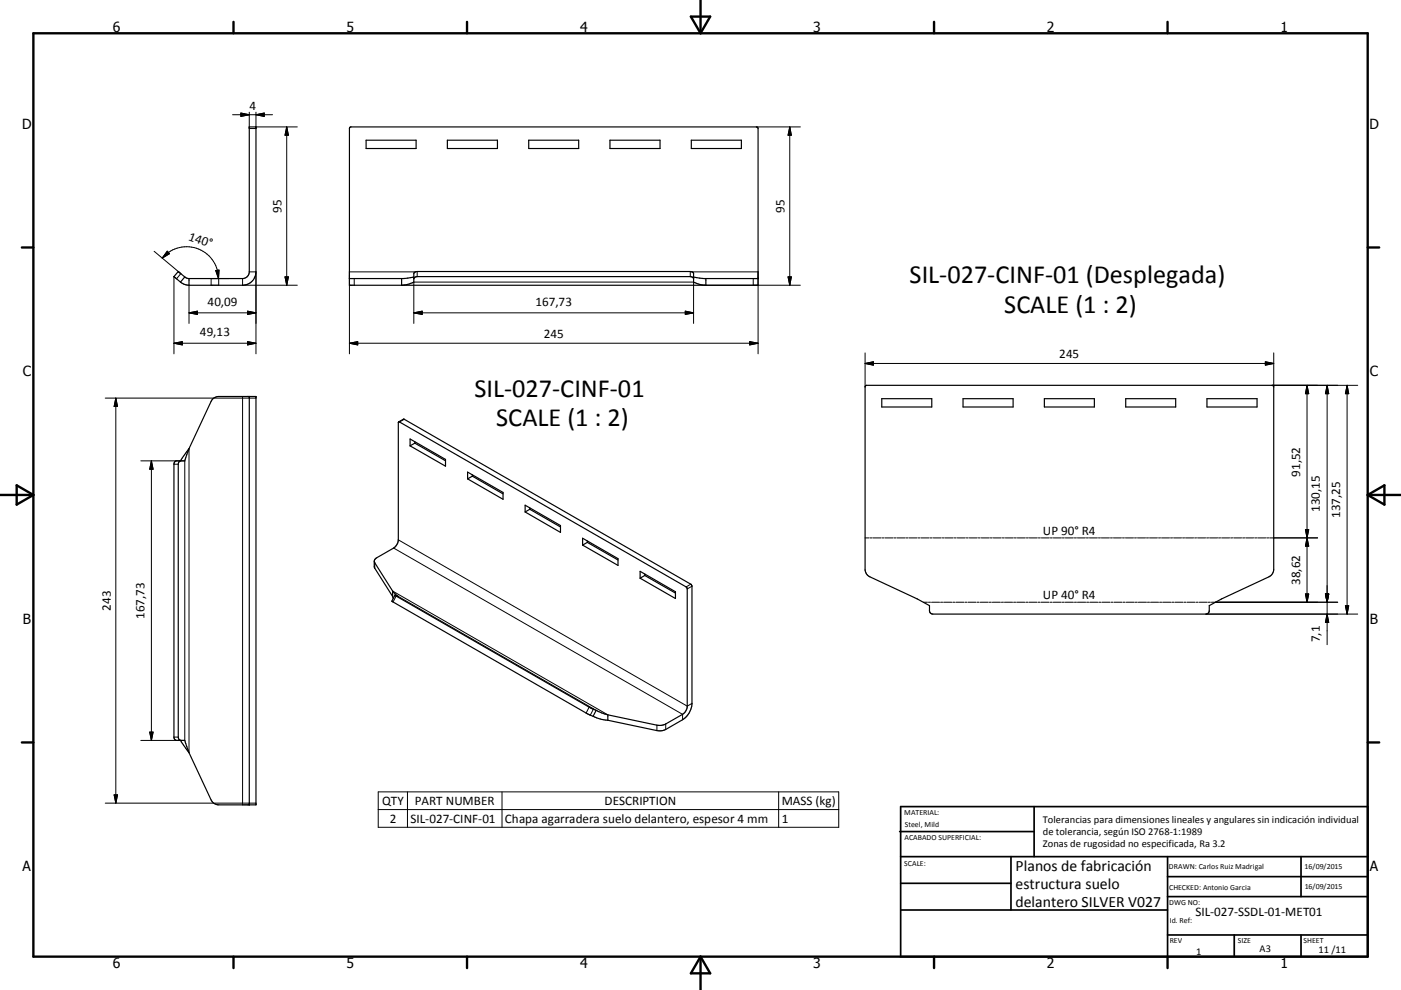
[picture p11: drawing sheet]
<svg xmlns="http://www.w3.org/2000/svg" width="420mm" height="297mm" viewBox="0 0 420 297" stroke-linecap="round" stroke-linejoin="round" font-family="sans-serif">
<g fill="none" stroke="#000" stroke-width=".36">
<path d="M105 38.2h122l.3 .4v47h-122.5v-47zM109.8 42.1h15v2.5h-15zM134.1 42.1h15v2.5h-15zM158.5 42.1h15v2.5h-15zM182.9 42.1h15v2.5h-15zM207.3 42.1h15v2.5h-15zM53.4 81.5l-1.3 1.5 2 1.6M53.4 81.5h.1M53.5 81.5l1.9 1.6M54.1 84.6a4.2 4.2 0 0 0 2.6 1M55.4 83.1l-1.3 1.5M55.4 83.1l1.1 .5h16.2a2.03 2.03 0 0 0 2-2v-43.5h2v43.5a4 4 0 0 1-4 4h-16"/>
<path d="M56.7 83.6v2M120.4 83.6v2l1.8-.3 1.4-.5 .5-.2v-2.6l.3-.4 .7-.1h81.9l.9 .5v2.6l1.9 .7 1.8 .3v-2M124.1 83.1l-3.2 .5h-16.1M124.1 83.6l.3-.5 .7-.1h81.9l.7 .2 .2 .4M207.9 83.1l3.3 .5h16.1M74.7 119v122.5M259.5 115.8l.3-.2h121.7l.4 .5v54.7a2.56 2.56 0 0 1-1.5 2.3l-14.2 6.6-3.7 2-.1 2-.8 .5h-81.9l-.9-.5-.1-2-3.7-2-14.2-6.6a2.43 2.43 0 0 1-1.4-2.3zM264.4 119.6h15v2.5h-15zM288.7 119.6h15v2.5h-15zM313.1 119.6h15v2.5h-15zM337.5 119.6h15v2.5h-15zM361.9 119.6h15v2.5h-15z"/>
<path d="M54.2 138.3l-.5 .2-.3 .8v81.8l.3 .8 .5 .2M56.7 134.6l6.6-14.2a2.43 2.43 0 0 1 2.3-1.4h11.1v122.5h-11.1a2.54 2.54 0 0 1-2.3-1.5l-6.6-14.2M56.7 134.6l-1.3 3.7h-2.6l-.5 .3-.2 .7v81.8l.2 .7 .5 .3h2.6l1.3 3.7M56.7 134.6l-2.6 3.7M119.5 126.6l1.7-.8 86 49.5 .3 .6v35.1a6.2 6.2 0 0 1-2.9 4.9l-5 3-1.6 .4-15.8-3.2M119.6 126.6l-.2 35.4a3.2 3.2 0 0 1-1.4 2.4l-5.1 2.9-.7 .9 .2 2.3 5.3 8.4M119.6 126.6l86.2 49.6 .2 .4v35.5a3.2 3.2 0 0 1-1.4 2.2l-5 2.9a3.9 3.9 0 0 1-2.7 .4l-14.7-3.1M122.9 131.7l10.7 6.1v2.1l-10.7-6.1zM124.4 132.5v.4M124.4 132.9l9.2 5.3M124.4 132.9l-1.5 .9M140.2 141.6l10.6 6.1v2.1l-10.6-6.1z"/>
<path d="M141.6 142.5v.4M141.6 142.9l9.2 5.3M141.6 142.9l-1.4 .8M157.4 151.6l10.6 6.1v2l-10.6-6.1zM158.8 152.8l9.2 5.3M158.8 152.4v.4M158.8 152.8l-1.4 .8M112.2 168.4l5.5 8.9M117.7 177.3l1.7 1.6-1-.3M117.7 178.9l.2 .7M117.7 177.3v1.6M118.4 178.6l-.9 1.7 .3 .3 58.1 33.4 1.9 .9"/>
<path d="M118.4 178.6h.1M118.4 178.6l58.2 33.5 2.1 1M174.7 161.5l10.6 6.1v2l-10.6-6.1zM176.1 162.3v.4M176.1 162.7l9.2 5.3M176.1 162.7l-1.4 .8M191.9 171.4l10.6 6.1v2.1l-10.6-6.1zM193.3 172.2v.5M193.3 172.7l9.2 5.2M193.3 172.7l-1.4 .8M177.8 214.9a11.6 11.6 0 0 0 4.4 1.2M178.7 213.1l-.9 1.8"/>
<path d="M178.7 213.1l3.5 1.4M182.2 214.5v1.6M54.1 222.1l2.6 3.7"/>
</g>
<g fill="none" stroke="#000" stroke-width=".3">
<path d="M69.7 34.4h12M72.2 33.9l2.5 .5-2.5 .5zM74.7 33.7v4.9h2v-4.9M76.7 38.1h12.4M76.7 34.4l2.5-.5v1zM86 38.1v47.5M86 38.1l.5 2.5h-1.1zM226.8 38.1h13.2M236.8 38.1l.5 2.5h-1zM236.8 38.1v47.5M46.2 75.4l8 6.7-1.3 1.5M48.6 77.4a9.2 9.2 0 0 1 5.2-3.1 9.6 9.6 0 0 1 11.4 6.8l.3 2.5"/>
<path d="M50.1 75.4l.7 .7-2.2 1.3zM52.1 83v23.2M56.7 85.6v11.4M56.7 93.9h20M56.7 93.9l2.5-.5v.9zM64.7 81.2l1-.2-.2 2.6zM65.6 83.6v2M68.7 83.6h-5.4v2M72.7 83.6v2h16.4M74.2 93.4l2.5 .5-2.5 .4zM74.7 81.6h2v24.6M85.4 83.1h1.1l-.5 2.5z"/>
<path d="M106.2 83.6v2M124.1 97v-12.4h83.8v12.4M124.1 93.9h83.8M124.1 93.9l2.5-.5v.9zM124.5 81.6h-19.7v24.6M125.1 81.5v1.5M205.5 93.4l2.4 .5-2.4 .4zM207 81.5v1.5M207.5 81.6h19.8v24.6M211.6 85.6h28.4M225.8 83.6v2M236.3 83.1h1l-.5 2.5z"/>
<path d="M31.5 119.4h45.2M34.7 119.4v121.6M34.7 119.4l.5 2.6h-1zM52.1 103h24.6M52.1 103l2.6-.5v1zM72.7 119v122.5M74.2 102.5l2.5 .5-2.5 .5zM104.8 103h122.5M104.8 103l2.4-.5v1zM224.8 102.5l2.5 .5-2.5 .5zM259.4 109h122.5M259.4 109l2.4-.5v1.1z"/>
<path d="M259.4 105.9v10.2M379.4 108.5l2.5 .5-2.5 .6zM381.4 115.6h25.7M381.9 105.9v10.2M391.9 115.6v65.1M391.9 115.6l.5 2.5h-1zM397.9 115.6l.5 2.5h-1zM397.9 115.6v77.8M403.9 115.6l.5 2.5h-1zM403.9 115.6v68.6M42.2 138.3h13.2v83.8h-13.2M45.4 138.3v83.8"/>
<path d="M45.4 138.3l.5 2.5h-1zM52.1 139.3h1.3M56.7 134.6v91.2M121.2 125.8l-1.4 .8M391.4 158.9h1l-.5 2.5zM112.4 168.8v1.7M117.7 177.3l64.5 37.2M118 164.4l86.6 49.9v1.6M118.8 178.8l-1 1.8M119.4 178.9l59.3 34.2M119.4 162l86.6 49.8 1.5-.8M207.1 175.3l-1.4 .8"/>
<path d="M207.5 175.9l-1.5 .8M259.4 161.4h1.2M260.9 161.4h.6M261.7 161.4h2.5M264.5 161.4h.5M265.4 161.4h2.4M268.1 161.4h.6M269 161.4h2.4M271.7 161.4h.6M272.6 161.4h2.4M275.3 161.4h.6M276.2 161.4h2.4"/>
<path d="M278.9 161.4h.6M279.8 161.4h2.4M282.5 161.4h.6M283.4 161.4h2.4M286.1 161.4h.6M287 161.4h2.4M289.7 161.4h.6M290.6 161.4h2.4M293.3 161.4h.6M294.2 161.4h2.4M296.9 161.4h.6M297.8 161.4h2.4"/>
<path d="M300.5 161.4h.6M301.4 161.4h2.4M304.1 161.4h.6M305 161.4h2.4M307.7 161.4h.6M308.6 161.4h2.4M311.3 161.4h.6M312.2 161.4h2.4M314.9 161.4h.6M315.8 161.4h2.4M318.5 161.4h.6M319.4 161.4h2.4"/>
<path d="M322.1 161.4h.6M323 161.4h2.4M325.7 161.4h.6M326.6 161.4h2.4M329.3 161.4h.6M330.2 161.4h2.4M332.9 161.4h.6M333.8 161.4h2.4M336.5 161.4h.6M337.4 161.4h2.4M340.1 161.4h.6M341 161.4h2.4"/>
<path d="M343.7 161.4h.6M344.6 161.4h2.4M347.3 161.4h.6M348.2 161.4h2.4M350.9 161.4h.6M351.8 161.4h2.4M354.5 161.4h.7M355.4 161.4h2.4M358.2 161.4h.5M359 161.4h2.5M361.8 161.4h.5M362.6 161.4h2.5"/>
<path d="M365.3 161.4h.6M366.3 161.4h2.3M368.9 161.4h.7M369.9 161.4h2.3M372.6 161.4h.6M373.5 161.4h2.4M376.2 161.4h.6M377 161.4h2.5M379.8 161.4h.6M380.7 161.4h14.3M391.4 178.2h1l-.5 2.5zM391.9 161.4l.5 2.5h-1z"/>
<path d="M397.4 178.2h1l-.5 2.5zM276.8 180.7h1.3M278.4 180.7h.6M279.3 180.7h2.4M282 180.7h.6M282.9 180.7h2.4M285.6 180.7h.7M286.6 180.7h2.4M289.3 180.7h.6M290.2 180.7h2.4M292.9 180.7h.6M293.9 180.7h2.4"/>
<path d="M296.6 180.7h.6M297.5 180.7h2.4M300.2 180.7h.6M301.1 180.7h2.5M303.9 180.7h.6M304.8 180.7h2.4M307.5 180.7h.7M308.5 180.7h2.4M311.2 180.7h.6M312.1 180.7h2.4M314.8 180.7h.6M315.8 180.7h2.4"/>
<path d="M318.5 180.7h.6M319.4 180.7h2.4M322.1 180.7h.6M323 180.7h2.5M325.8 180.7h.6M326.7 180.7h2.4M329.4 180.7h.6M330.3 180.7h2.5M333.1 180.7h.6M334 180.7h2.4M336.7 180.7h.6M337.6 180.7h2.5"/>
<path d="M340.4 180.7h.6M341.3 180.7h2.4M344 180.7h.6M344.9 180.7h2.5M347.7 180.7h.6M348.6 180.7h2.4M351.3 180.7h.6M352.2 180.7h2.4M355 180.7h.6M355.9 180.7h2.4M358.6 180.7h.6M359.5 180.7h2.5"/>
<path d="M361.6 184.2h45.5M362.3 180.7h.6M363.2 180.7h37.9M397.9 184.2l.5 2.5h-1zM403.4 181.7h1l-.5 2.5zM44.9 219.6h1l-.5 2.5zM176.6 212.1l-.9 1.8M177.9 212.8l-.9 1.8M196.9 217.6v1.6M199.6 217.2v1.7M34.2 238.5h1l-.5 2.5zM52.1 221.1h1.3"/>
<path d="M113.4 237.6h138.1v10.6h-138.1zM122.2 237.6v10.6M150.5 237.6v10.6M233.4 237.6v10.6M31.5 241h45.2M113.4 242.9h138.1"/>
</g>
<g fill="none" stroke="#000" stroke-width=".71">
<path d="M10 10h400v277h-400zM70 6.6v3.4M140 6.6v3.4M207.1 5h5.8l-2.9 5zM210 0v10M280 6.6v3.4M350 6.6v3.4M6.6 74.2h3.4M410 74.2h3.5M0 148.5h10M5 145.6l5 2.9-5 2.9zM410 148.5h10.1"/>
<path d="M410 148.5l5.1-2.9v5.8zM6.6 222.7h3.4M410 222.7h3.5M70 287v3.4M140 287v3.4M210 287v10M210 287l2.9 5h-5.8zM280 287v3.4M350 287v3.4"/>
</g>
<g fill="none" stroke="#000" stroke-width=".51">
<path d="M269.7 249.5h40.3M270 242h140v45h-140zM270 257h140M303.1 257v16M310 242v15M350 257v30M390.1 257v12M270 265h33.1M270 273h80M350 269h60M350 263h60M350 280.5h60"/>
<path d="M370 280.5v6.5M390.1 280.5v6.5"/>
</g>
<g fill="#000" stroke="#000" stroke-width=".3">
<path d="M72.2 33.9l2.5 .5-2.5 .5zM76.7 34.4l2.5-.5v1zM86 38.1l.5 2.5h-1.1zM236.8 38.1l.5 2.5h-1zM50.1 75.4l.7 .7-2.2 1.3zM56.7 93.9l2.5-.5v.9zM64.7 81.2l1-.2-.2 2.6zM74.2 93.4l2.5 .5-2.5 .4zM85.4 83.1h1.1l-.5 2.5zM124.1 93.9l2.5-.5v.9zM205.5 93.4l2.4 .5-2.4 .4zM236.3 83.1h1l-.5 2.5z"/>
<path d="M52.1 103l2.6-.5v1zM74.2 102.5l2.5 .5-2.5 .5zM104.8 103l2.4-.5v1zM224.8 102.5l2.5 .5-2.5 .5zM259.4 109l2.4-.5v1.1zM379.4 108.5l2.5 .5-2.5 .6zM391.9 115.6l.5 2.5h-1zM397.9 115.6l.5 2.5h-1zM403.9 115.6l.5 2.5h-1zM34.7 119.4l.5 2.6h-1zM45.4 138.3l.5 2.5h-1zM391.4 158.9h1l-.5 2.5z"/>
<path d="M391.4 178.2h1l-.5 2.5zM391.9 161.4l.5 2.5h-1zM397.4 178.2h1l-.5 2.5zM397.9 184.2l.5 2.5h-1zM403.4 181.7h1l-.5 2.5zM44.9 219.6h1l-.5 2.5zM34.2 238.5h1l-.5 2.5z"/>
</g>
<g font-size="7.9">
<text x="272.7" y="85">SIL-027-CINF-01 (Desplegada)</text>
<text x="301.1" y="94">SCALE (1 : 2)</text>
<text x="142.2" y="119">SIL-027-CINF-01</text>
<text x="148.8" y="127.9">SCALE (1 : 2)</text>
</g>
<g font-size="4.7">
<text x="304.5" y="261.2">Planos de fabricación</text>
<text x="304.5" y="266.6">estructura suelo</text>
<text x="304.5" y="272">delantero SILVER V027</text>
</g>
<g font-size="4.2">
<text x="33.9" y="9.6">6</text>
<text x="103.9" y="9.6">5</text>
<text x="173.9" y="9.6">4</text>
<text x="243.8" y="9.6">3</text>
<text x="313.9" y="9.6">2</text>
<text x="383.9" y="9.6">1</text>
<text x="6.7" y="38.7">D</text>
<text x="410.5" y="38.7">D</text>
<text x="6.9" y="112.9">C</text>
<text x="410.7" y="112.9">C</text>
<text x="6.9" y="187.1">B</text>
<text x="410.7" y="187.1">B</text>
<text x="6.8" y="261.4">A</text>
<text x="410.7" y="261.4">A</text>
<text x="33.9" y="290.4">6</text>
<text x="103.9" y="290.4">5</text>
<text x="173.9" y="290.4">4</text>
<text x="243.8" y="290.4">3</text>
<text x="313.9" y="290.4">2</text>
<text x="383.9" y="290.4">1</text>
</g>
<g font-size="3.9">
<text x="74.8" y="32.9">4</text>
<text x="84.4" y="63.8" transform="rotate(-90 84.4 63.8)">95</text>
<text x="235.2" y="63.8" transform="rotate(-90 235.2 63.8)">95</text>
<text x="56.3" y="71.9" transform="rotate(20 56.3 71.9)">140°</text>
<text x="62.2" y="91.8">40,09</text>
<text x="160.5" y="91.8">167,73</text>
<text x="59.9" y="100.9">49,13</text>
<text x="163.1" y="101.4">245</text>
<text x="317.6" y="107.5">245</text>
<text x="389.8" y="143" transform="rotate(-90 389.8 143)">91,52</text>
<text x="395.7" y="153.7" transform="rotate(-90 395.7 153.7)">130,15</text>
<text x="401.7" y="155.4" transform="rotate(-90 401.7 155.4)">137,25</text>
<text x="312.7" y="160.5">UP 90° R4</text>
<text x="312.7" y="179.8">UP 40° R4</text>
<text x="389.8" y="175.5" transform="rotate(-90 389.8 175.5)">38,62</text>
<text x="33.2" y="183.2" transform="rotate(-90 33.2 183.2)">243</text>
<text x="43.3" y="185.7" transform="rotate(-90 43.3 185.7)">167,73</text>
<text x="395.7" y="192.7" transform="rotate(-90 395.7 192.7)">7,1</text>
<text x="114.6" y="241.5">QTY</text>
<text x="124.4" y="241.5">PART NUMBER</text>
<text x="181.3" y="241.5">DESCRIPTION</text>
<text x="234.4" y="241.6">MASS (kg)</text>
<text x="116.8" y="246.8">2</text>
<text x="123.1" y="246.8">SIL-027-CINF-01</text>
<text x="151.4" y="246.9">Chapa agarradera suelo delantero, espesor 4 mm</text>
<text x="234.4" y="246.8">1</text>
<text x="358.4" y="274.9">SIL-027-SSDL-01-MET01</text>
</g>
<g font-size="3.1">
<text x="312.7" y="246.8">Tolerancias para dimensiones lineales y angulares sin indicación individual</text>
<text x="312.7" y="250.4">de tolerancia, según ISO 2768-1:1989</text>
<text x="312.7" y="254">Zonas de rugosidad no especificada, Ra 3.2</text>
<text x="358.6" y="286.5">1</text>
<text x="377.6" y="285.6">A3</text>
<text x="395.3" y="285.9">11 /11</text>
</g>
<g font-size="2.4">
<text x="271.1" y="244.4">MATERIAL:</text>
<text x="271.2" y="252">ACABADO SUPERFICIAL:</text>
<text x="271.3" y="248">Steel, Mild</text>
<text x="271.1" y="259.7">SCALE:</text>
<text x="350.4" y="260.8">DRAWN: Carlos Ruiz Madrigal</text>
<text x="391.1" y="260.6">16/09/2015</text>
<text x="350.5" y="267">CHECKED: Antonio Garcia</text>
<text x="391.2" y="266.7">16/09/2015</text>
<text x="350.5" y="271.4">DWG NO:</text>
<text x="350.7" y="276.9">Id. Ref:</text>
<text x="350.7" y="282.8">REV</text>
<text x="371.1" y="282.9">SIZE</text>
<text x="390.8" y="283">SHEET</text>
</g>
</svg>
